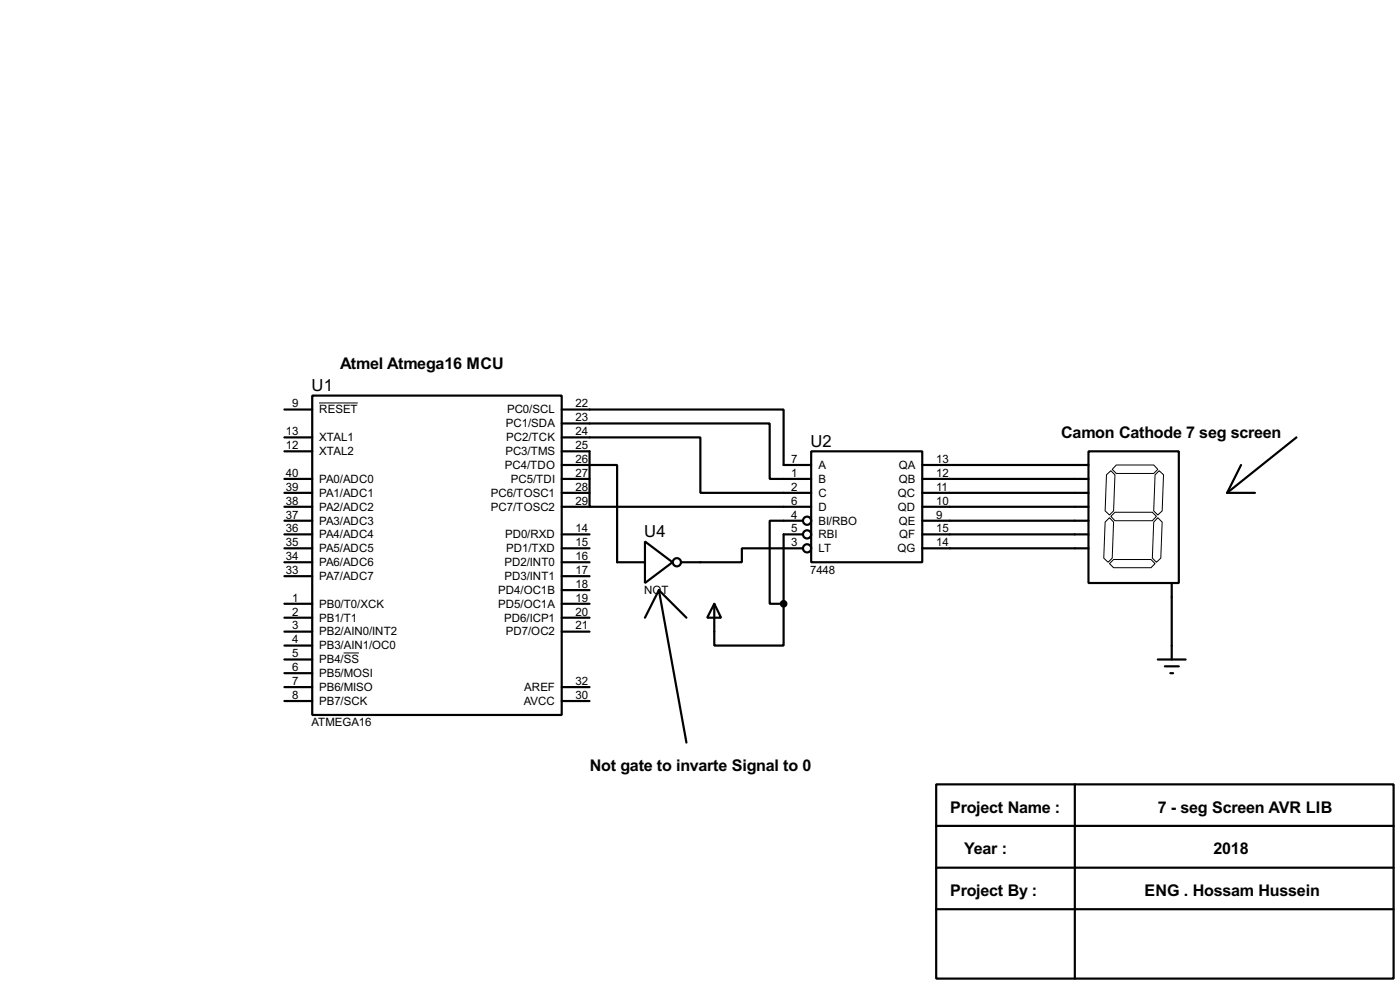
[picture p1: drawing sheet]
<svg xmlns="http://www.w3.org/2000/svg" width="256mm" height="180mm" viewBox="0 0 256 180" stroke-linecap="round" stroke-linejoin="round" font-family="sans-serif">
<g fill="none" stroke="#000" stroke-width=".4">
<path d="M52.1 75h5.1M57.2 72.4h45.7v58.5h-45.7zM102.9 75h40.7v10.1h5M102.9 77.5h38.1v10.2h7.6M52.1 87.7h5.1M52.1 90.2h5.1M52.1 92.8h5.1M52.1 95.3h5.1M52.1 97.8h5.1M52.1 82.6h5.1M52.1 80.1h5.1M102.9 80.1h25.4v10.1h20.3"/>
<path d="M102.9 82.6h5.1v10.2h40.6M102.9 85.1h10.2v17.8h5.1M102.9 87.7h5.1M102.9 90.2h5.1M102.9 92.8h5.1M102.9 97.8h5.1M118.2 99.1l5 3.8-5 3.8zM147.1 95.3h-6.1v15.2h2.6M147.1 97.8h-3.5v12.7M148.6 82.6h20.4v20.3h-20.4zM169 85.1h30.4M169 87.7h30.4"/>
<path d="M169 90.2h30.4M169 92.8h30.4M169 95.3h30.4M169 97.8h30.4M199.4 82.6h16.6v24.1h-16.6zM224.8 90.2h5.1M227.4 85.1l-2.6 5.1M237.5 80.1l-12.7 10.1M52.1 100.4h5.1M52.1 110.5h5.1M52.1 113.1h5.1M52.1 115.6h5.1"/>
<path d="M52.1 118.2h5.1M52.1 102.9h5.1M52.1 105.5h5.1M102.9 100.4h5.1M102.9 110.5h5.1M102.9 113.1h5.1M102.9 115.6h5.1M102.9 102.9h5.1M102.9 105.5h5.1M102.9 108h5.1M120.7 108l5.1 27.9M120.7 108l-2.5 5.1"/>
<path d="M120.7 108l5.1 5.1M130.9 110.5l1.2 2.6h-2.5zM130.9 110.5v7.7h12.7v-7.7M147.1 100.4h-11.2v2.5h-11.1M169 100.4h30.4M214.7 106.7v14M52.1 120.7h5.1M52.1 123.2h5.1M52.1 125.8h5.1M52.1 128.3h5.1M102.9 125.8h5.1M102.9 128.3h5.1"/>
<path d="M212.1 120.7h5.1M213.4 122h2.6M214.4 123.2h.5M171.5 143.6h83.8v35.5h-83.8zM171.5 151.2h83.8M171.5 158.8h83.8M196.9 143.6v35.5M171.5 166.4h83.8"/>
<circle cx="147.8" cy="97.8" r=".75"/>
<circle cx="147.8" cy="95.3" r=".75"/>
<circle cx="124" cy="102.9" r=".75"/>
<circle cx="147.8" cy="100.4" r=".75"/>
</g>
<path d="M58.5 73.8h7.1M202.7 86.9l.8-.7 .8 .7-.3 6.6-.7 .8-.8-.8zM203.3 94.8l.7 .8-.2 6.6-.8 .7-.8-.7 .3-6.6zM203.5 94.5l.8-.7h6.8l.8 .7-.8 .8h-6.8zM204.5 85.1h6.9l.7 .8-.7 .8h-6.9l-.7-.8zM211.6 86.9l.8-.7 .8 .7-.3 6.6-.8 .8-.7-.8zM212.1 94.8l.8 .8-.2 6.6-.8 .7-.8-.7 .3-6.6zM63 119.5h2.8M203.3 103.2l.7-.8h6.9l.7 .8-.7 .7h-6.9z" fill="none" stroke="#000" stroke-width=".18"/>
<circle cx="143.5" cy="110.5" r=".5" fill="#000" stroke="#000" stroke-width=".4"/>
<g font-size="3.4">
<text x="57.1" y="71.6">U1</text>
<text x="148.5" y="81.8">U2</text>
<text x="118" y="98.3">U4</text>
</g>
<g font-size="3.3">
<text x="62.3" y="67.4">Atmel Atmega16 MCU</text>
<text x="194.4" y="80.2">Camon Cathode 7 seg screen</text>
<text x="108" y="141.1">Not gate to invarte Signal to 0</text>
<text x="174" y="148.8">Project Name :</text>
<text x="212.1" y="148.8">7 - seg Screen AVR LIB</text>
<text x="176.6" y="156.4">Year :</text>
<text x="222.3" y="156.4">2018</text>
<text x="174" y="164">Project By :</text>
<text x="209.6" y="164">ENG . Hossam Hussein</text>
</g>
<g font-size="2.4">
<text x="53.5" y="74.6">9</text>
<text x="58.5" y="75.7">RESET</text>
<text x="92.9" y="75.7">PC0/SCL</text>
<text x="105.5" y="74.6">22</text>
<text x="105.5" y="77.1">23</text>
<text x="52.4" y="82.2">12</text>
<text x="52.4" y="79.7">13</text>
<text x="58.5" y="83.3">XTAL2</text>
<text x="58.5" y="80.8">XTAL1</text>
<text x="92.6" y="83.3">PC3/TMS</text>
<text x="92.7" y="78.2">PC1/SDA</text>
<text x="92.7" y="80.8">PC2/TCK</text>
<text x="105.5" y="79.7">24</text>
<text x="105.5" y="82.2">25</text>
<text x="52.4" y="89.8">39</text>
<text x="52.4" y="87.3">40</text>
<text x="58.5" y="88.4">PA0/ADC0</text>
<text x="92.5" y="85.8">PC4/TDO</text>
<text x="93.6" y="88.4">PC5/TDI</text>
<text x="105.5" y="84.7">26</text>
<text x="105.5" y="87.3">27</text>
<text x="105.5" y="89.8">28</text>
<text x="145" y="84.7">7</text>
<text x="145" y="87.3">1</text>
<text x="145" y="89.8">2</text>
<text x="149.9" y="85.8">A</text>
<text x="149.9" y="88.4">B</text>
<text x="164.6" y="85.8">QA</text>
<text x="164.6" y="88.4">QB</text>
<text x="171.5" y="84.7">13</text>
<text x="171.5" y="87.3">12</text>
<text x="171.5" y="89.8">11</text>
<text x="52.4" y="94.9">37</text>
<text x="52.4" y="92.4">38</text>
<text x="58.5" y="93.5">PA2/ADC2</text>
<text x="58.5" y="90.9">PA1/ADC1</text>
<text x="89.9" y="90.9">PC6/TOSC1</text>
<text x="89.9" y="93.5">PC7/TOSC2</text>
<text x="105.5" y="92.4">29</text>
<text x="145" y="92.4">6</text>
<text x="145" y="94.9">4</text>
<text x="149.9" y="90.9">C</text>
<text x="149.9" y="93.5">D</text>
<text x="164.5" y="90.9">QC</text>
<text x="164.5" y="93.5">QD</text>
<text x="171.5" y="92.4">10</text>
<text x="171.5" y="94.9">9</text>
<text x="52.4" y="100">35</text>
<text x="52.4" y="97.4">36</text>
<text x="58.5" y="101.1">PA5/ADC5</text>
<text x="58.5" y="98.5">PA4/ADC4</text>
<text x="58.5" y="96">PA3/ADC3</text>
<text x="92.5" y="98.5">PD0/RXD</text>
<text x="92.7" y="101.1">PD1/TXD</text>
<text x="105.5" y="97.4">14</text>
<text x="105.5" y="100">15</text>
<text x="145" y="97.4">5</text>
<text x="145" y="100">3</text>
<text x="149.9" y="96">BI/RBO</text>
<text x="149.9" y="98.5">RBI</text>
<text x="149.9" y="101.1">LT</text>
<text x="164.4" y="101.1">QG</text>
<text x="164.6" y="96">QE</text>
<text x="164.7" y="98.5">QF</text>
<text x="171.5" y="97.4">15</text>
<text x="171.5" y="100">14</text>
<text x="52.4" y="105.1">33</text>
<text x="52.4" y="102.5">34</text>
<text x="58.5" y="106.2">PA7/ADC7</text>
<text x="58.5" y="103.6">PA6/ADC6</text>
<text x="92.4" y="103.6">PD2/INT0</text>
<text x="92.4" y="106.2">PD3/INT1</text>
<text x="105.5" y="102.5">16</text>
<text x="105.5" y="105.1">17</text>
<text x="105.5" y="107.6">18</text>
<text x="148.4" y="105">7448</text>
<text x="53.5" y="110.1">1</text>
<text x="53.5" y="112.7">2</text>
<text x="58.5" y="111.2">PB0/T0/XCK</text>
<text x="58.5" y="113.8">PB1/T1</text>
<text x="91.3" y="108.7">PD4/OC1B</text>
<text x="91.3" y="111.2">PD5/OC1A</text>
<text x="92.4" y="113.8">PD6/ICP1</text>
<text x="105.5" y="110.1">19</text>
<text x="105.5" y="112.7">20</text>
<text x="118" y="108.8">NOT</text>
<text x="53.5" y="115.2">3</text>
<text x="53.5" y="117.8">4</text>
<text x="58.5" y="116.3">PB2/AIN0/INT2</text>
<text x="58.5" y="118.9">PB3/AIN1/OC0</text>
<text x="92.7" y="116.3">PD7/OC2</text>
<text x="105.5" y="115.2">21</text>
<text x="53.5" y="120.3">5</text>
<text x="53.5" y="122.8">6</text>
<text x="53.5" y="125.4">7</text>
<text x="58.5" y="121.4">PB4/SS</text>
<text x="58.5" y="123.9">PB5/MOSI</text>
<text x="105.5" y="125.4">32</text>
<text x="53.5" y="127.9">8</text>
<text x="58.5" y="126.5">PB6/MISO</text>
<text x="58.5" y="129">PB7/SCK</text>
<text x="95.9" y="129">AVCC</text>
<text x="96" y="126.5">AREF</text>
<text x="105.5" y="127.9">30</text>
<text x="57" y="133">ATMEGA16</text>
</g>
</svg>
